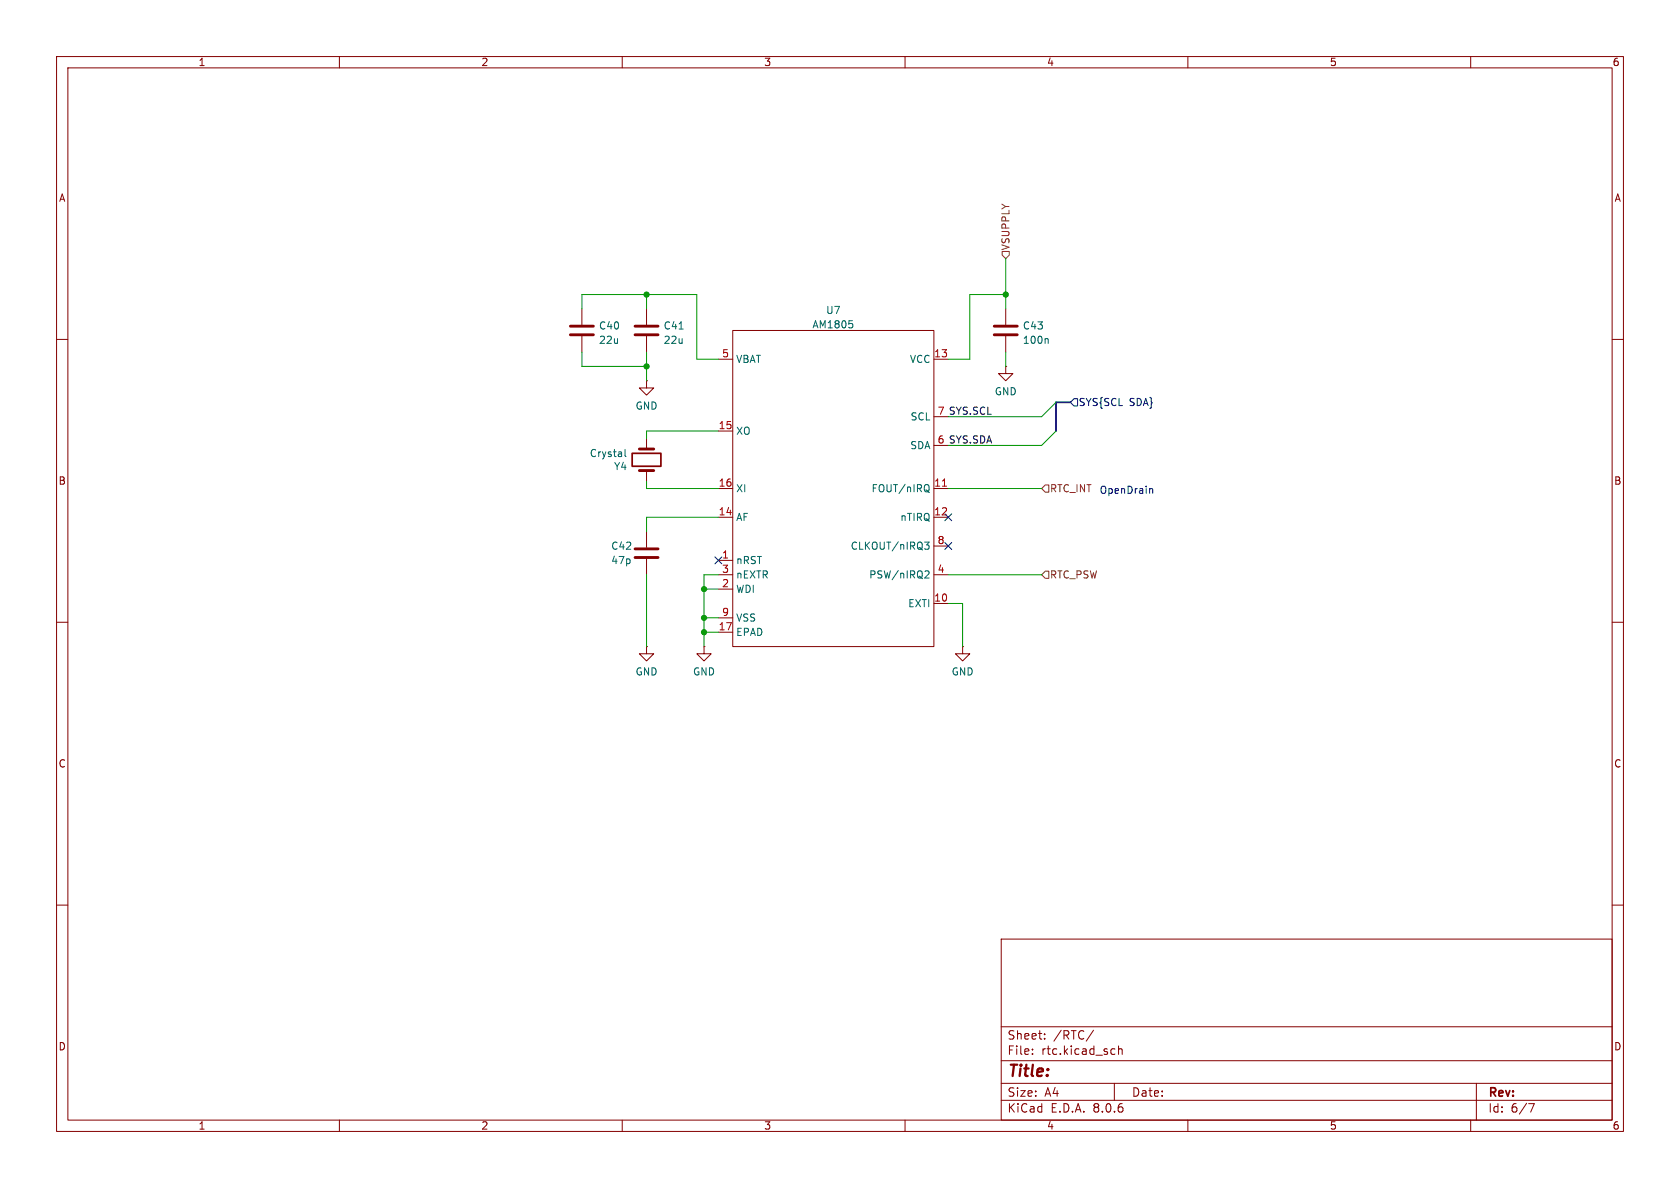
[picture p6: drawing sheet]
<svg xmlns="http://www.w3.org/2000/svg" width="297mm" height="210mm" viewBox="0 0 297 210" stroke-linecap="round" stroke-linejoin="round" font-family="sans-serif">
<g fill="none" stroke="#840000" stroke-width=".18">
<path d="M10 10h277v190h-277zM12 12h273v186h-273zM60 10v2M110 10v2M160 10v2M210 10v2M260 10v2M10 60h2M102.9 54.6v2.8M102.9 59.4v2.8M114.3 54.6v2.8M114.3 59.4v2.8"/>
<path d="M129.5 58.4h35.6v55.9h-35.6zM177.8 54.6v2.8M177.8 59.4v2.8M285 60h2M114.3 67.3v1.3h1.3l-1.3 1.3-1.3-1.3h1.3M114.3 67.3h.1M114.3 77.5v1.9M127 63.5h2.5M127 76.2h2.5M165.1 63.5h2.5M165.1 78.7h2.5M165.1 73.7h2.5"/>
<path d="M177.8 64.8v1.2h1.3l-1.3 1.3-1.3-1.3h1.3M177.8 64.8h.1M114.3 83.2v1.9M114.3 94v2.8M114.3 98.8v2.8M127 99.1h2.5M127 86.4h2.5M127 91.4h2.5M165.1 86.4h2.5M165.1 91.4h2.5M165.1 96.5h2.5M10 110h2"/>
<path d="M114.3 114.3v1.3h1.3l-1.3 1.2-1.3-1.2h1.3M114.3 114.3h.1M124.5 114.3v1.3h1.2l-1.2 1.2-1.3-1.2h1.3M124.5 114.3h.1M127 111.8h2.5M127 104.1h2.5M127 101.6h2.5M127 109.2h2.5M165.1 106.7h2.5M165.1 101.6h2.5M170.2 114.3v1.3h1.2l-1.2 1.2-1.3-1.2h1.3M170.2 114.3h.1"/>
<path d="M285 110h2M10 160h2M285 160h2M177 166h108v32h-108zM60 198v2M110 198v2M160 198v2M177 194.5h108M177 191.5h108M177 187.5h108M177 181.5h108M182.5 186.3v.1"/>
<path d="M182.5 185.5v.1M184.7 183.6v.1M184.7 182.8v.1M193.3 182.1l-1.3 2M196.7 185.4l.4 .1M197 191.5v3M197.1 186.3l-.4 .1M197.7 185.5l.3-.1 .3 .1 .1 .9M197.7 184.9v1.5M210 198v2M260 198v2M261 191.5v6.5"/>
<path d="M270.2 195.1h1l-.6 1.5"/>
</g>
<path d="M111.8 80.1h5v2.3h-5z" fill="none" stroke="#840000" stroke-width=".3"/>
<path d="M100.8 59.2h4.1M100.8 57.7h4.1M112.3 59.2h4M112.3 57.7h4M175.8 59.2h4M175.8 57.7h4M113 79.4h2.6M112.3 98.6h4M112.3 97h4M113 83.2h2.6" fill="none" stroke="#840000" stroke-width=".51"/>
<path d="M120.1 58.2h.7M150.1 56.7h.6M150.6 57.2l.2 .2-.2 .5M185.1 59.9l.2 .1v.7M110.5 79.4v1.1l.2 .2M163.5 95.8h.7l-.4 .5 .4 .1v.6l-.2 .1-.5-.1M163.9 86.7l.4 .4M163.9 85.7h.2a.81 .81 0 0 1-.2 1.2M163.7 100.9l.4 .1 .1 .3-.7 .9h.7" fill="none" stroke="#006464" stroke-width=".18"/>
<path d="M166.6 85.9h.7" fill="none" stroke="#a90000" stroke-width=".18"/>
<path d="M189.9 70.5h.6v1.3h-.6l-.7-.7zM126.4 98.5l1.2 1.2M127.6 98.5l-1.2 1.2M167 90.8l1.2 1.2M167 95.9l1.2 1.2M168.2 90.8l-1.2 1.2M168.2 95.9l-1.2 1.2" fill="none" stroke="#000084" stroke-width=".18"/>
<path d="M177.2 44.5h1.2v.6l-.6 .6-.6-.6zM184.8 85.7h.6v1.3h-.6l-.7-.6zM184.8 101h.6v1.2h-.6l-.7-.6z" fill="none" stroke="#725600" stroke-width=".18"/>
<path d="M203.3 86.4h.4l.1 .8" fill="none" stroke="#0000c2" stroke-width=".18"/>
<path d="M189.2 71.1h-2.5v5.1" fill="none" stroke="#000084" stroke-width=".3"/>
<g fill="none" stroke="#009600" stroke-width=".18">
<path d="M102.9 54.6v-2.5h20.3v11.4h3.8M114.3 52.1v2.5M177.8 45.7v8.9M177.8 52.1h-6.4v11.4h-3.8M102.9 62.2v2.6h11.4M114.3 62.2v5.1M127 76.2h-12.7v1.3M177.8 62.2v2.6M186.7 71.1l-2.6 2.6h-16.5M186.7 76.2l-2.6 2.5h-16.5M114.3 85.1v1.3h12.7M127 91.4h-12.7v2.6"/>
<path d="M167.6 86.4h16.5M114.3 101.6v12.7M124.5 109.2h2.5M124.5 104.1h2.5M124.5 111.8h2.5M127 101.6h-2.5v12.7M167.6 106.7h2.6v7.6M167.6 101.6h16.5"/>
</g>
<g fill="#009600" stroke="#009600" stroke-width=".18">
<circle cx="124.5" cy="111.8" r=".46"/>
<circle cx="124.5" cy="109.2" r=".46"/>
<circle cx="177.8" cy="52.1" r=".46"/>
<circle cx="114.3" cy="52.1" r=".46"/>
<circle cx="114.3" cy="64.8" r=".46"/>
<circle cx="124.5" cy="104.1" r=".46"/>
</g>
<text font-size="2.8" fill="#840000" x="178" y="190.9">Title:</text>
<g font-size="2.1" fill="#840000">
<text x="178" y="184">Sheet:</text>
<text x="186.2" y="184">/RTC/</text>
<text x="178" y="186.7">File:</text>
<text x="184.1" y="186.7">rtc.kicad_sch</text>
<text x="178" y="196.9">KiCad</text>
<text x="178" y="194.1">Size:</text>
<text x="184.7" y="194.1">A4</text>
<text x="185.7" y="196.9">E.D.A.</text>
<text x="193.3" y="196.9">8.0.6</text>
<text x="200" y="194.1">Date:</text>
<text x="263" y="194.3">Rev:</text>
<text x="263" y="196.9">Id:</text>
<text x="267.1" y="196.9">6/7</text>
</g>
<g font-size="1.8" fill="#840000">
<text x="35" y="11.9">1</text>
<text x="85" y="11.9">2</text>
<text x="135" y="11.9">3</text>
<text x="185" y="11.9">4</text>
<text x="235" y="11.9">5</text>
<text x="285" y="11.9">6</text>
<text x="10.3" y="35.9">A</text>
<text x="285.3" y="35.9">A</text>
<text x="10.3" y="85.9">B</text>
<text x="285.3" y="85.9">B</text>
<text x="10.3" y="135.9">C</text>
<text x="285.3" y="135.9">C</text>
<text x="10.3" y="185.9">D</text>
<text x="285.3" y="185.9">D</text>
<text x="35" y="199.9">1</text>
<text x="85" y="199.9">2</text>
<text x="135" y="199.9">3</text>
<text x="185" y="199.9">4</text>
<text x="235" y="199.9">5</text>
<text x="285" y="199.9">6</text>
</g>
<g font-size="1.8" fill="#725600">
<text x="178.7" y="44.3" transform="rotate(-90 178.7 44.3)">VSUPPLY</text>
<text x="185.5" y="87.2">RTC_INT</text>
<text x="185.5" y="102.5">RTC_PSW</text>
</g>
<g font-size="1.8" fill="#006464">
<text x="105.8" y="58.4">C40</text>
<text x="117.2" y="58.4">C41</text>
<text x="143.5" y="58.2">AM1805</text>
<text x="145.9" y="55.7">U7</text>
<text x="180.7" y="58.4">C43</text>
<text x="105.8" y="61">22u</text>
<text x="117.2" y="61">22u</text>
<text x="130" y="64.4">VBAT</text>
<text x="160.8" y="64.4">VCC</text>
<text x="180.7" y="61">100n</text>
<text x="175.8" y="70.1">GND</text>
<text x="112.3" y="72.6">GND</text>
<text x="130" y="77.1">XO</text>
<text x="160.9" y="74.5">SCL</text>
<text x="104.2" y="81">Crystal</text>
<text x="108.5" y="83.3">Y4</text>
<text x="160.8" y="79.6">SDA</text>
<text x="130" y="87.2">XI</text>
<text x="154" y="87.2">FOUT/nIRQ</text>
<text x="130" y="92.3">AF</text>
<text x="159.1" y="92.3">nTIRQ</text>
<text x="108" y="97.4">C42</text>
<text x="108" y="99.9">47p</text>
<text x="130" y="99.9">nRST</text>
<text x="150.3" y="97.4">CLKOUT/nIRQ3</text>
<text x="130" y="105">WDI</text>
<text x="130" y="102.5">nEXTR</text>
<text x="153.6" y="102.5">PSW/nIRQ2</text>
<text x="160.5" y="107.5">EXTI</text>
<text x="130" y="112.6">EPAD</text>
<text x="130" y="110.1">VSS</text>
<text x="112.3" y="119.6">GND</text>
<text x="122.4" y="119.6">GND</text>
<text x="168.1" y="119.6">GND</text>
</g>
<g font-size="1.8" fill="#a90000">
<text x="127.6" y="63.2">5</text>
<text x="165.1" y="63.2">13</text>
<text x="127" y="75.9">15</text>
<text x="127" y="86.1">16</text>
<text x="165.1" y="86.1">11</text>
<text x="127" y="91.2">14</text>
<text x="165.1" y="91.2">12</text>
<text x="127.6" y="98.8">1</text>
<text x="127.6" y="101.3">3</text>
<text x="165.7" y="101.3">4</text>
<text x="165.7" y="96.3">8</text>
<text x="127.6" y="103.9">2</text>
<text x="165.1" y="106.4">10</text>
<text x="127" y="111.5">17</text>
<text x="127.6" y="109">9</text>
</g>
<g font-size="1.8" fill="#000084">
<text x="190.6" y="72">SYS{SCL</text>
<text x="199.6" y="72">SDA}</text>
</g>
<g font-size="1.8" fill="#0f0f0f">
<text x="165.7" y="73.4">7 SYS.SCL</text>
<text x="165.7" y="78.5">6 SYS.SDA</text>
</g>
<text font-size="1.8" fill="#0000c2" x="194.3" y="87.4">OpenDrain</text>
</svg>
